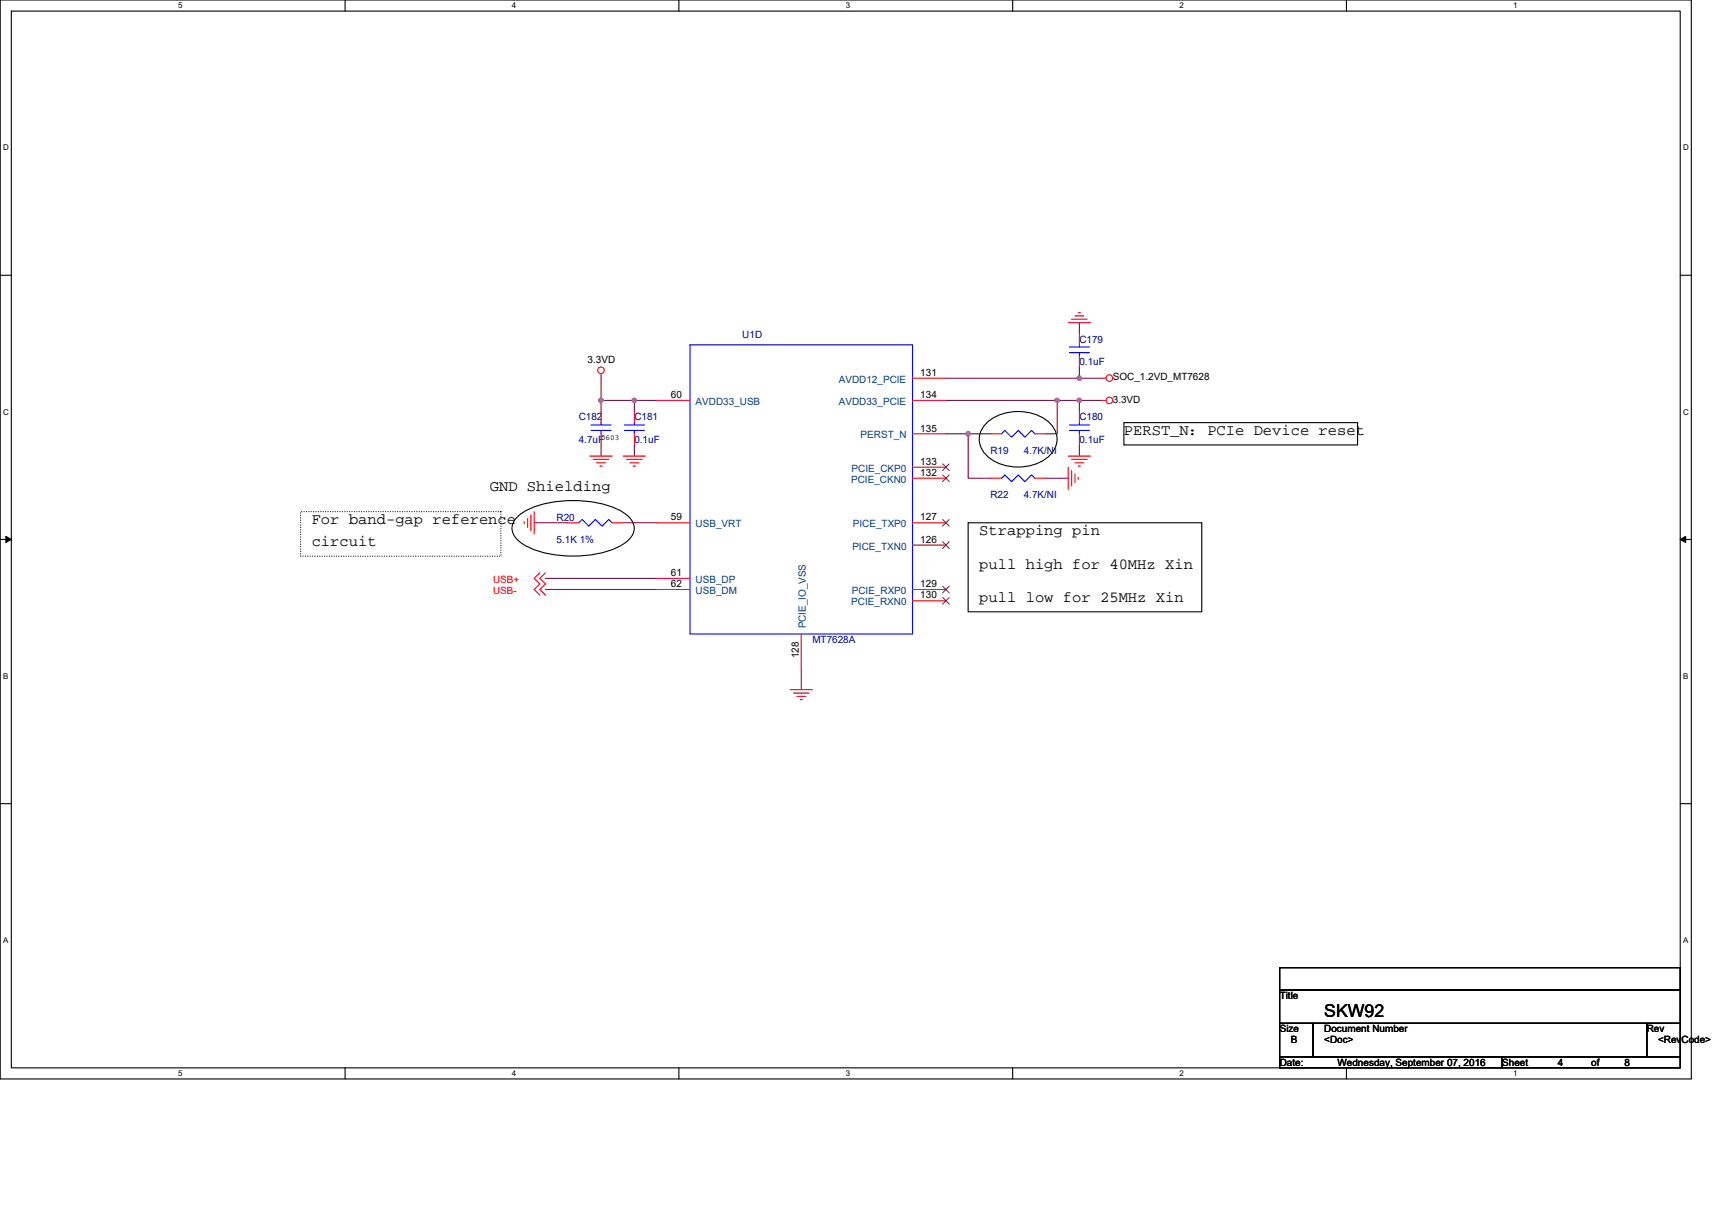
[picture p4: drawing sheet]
<svg xmlns="http://www.w3.org/2000/svg" width="297mm" height="210mm" viewBox="0 0 297 210" stroke-linecap="round" stroke-linejoin="round" font-family="sans-serif">
<path d="M0 0h293.5v187.2h-293.5zM2 1.9h289.5v183.4h-289.5z" fill="none" stroke="#000" stroke-width=".19"/>
<g fill="#fff">
<path d="M30.9 .2h.8v1.6h-.8z"/>
<path d="M30.9 185.5h.8v1.6h-.8z"/>
</g>
<path d="M59.9 0v1.9M59.9 185.3v1.9" fill="none" stroke="#000" stroke-width=".19"/>
<g fill="#fff">
<path d="M88.8 .2h.8v1.6h-.8z"/>
<path d="M88.8 185.5h.8v1.6h-.8z"/>
</g>
<path d="M117.8 0v1.9M117.8 185.3v1.9" fill="none" stroke="#000" stroke-width=".19"/>
<g fill="#fff">
<path d="M146.7 .2h.8v1.6h-.8z"/>
<path d="M146.7 185.5h.8v1.6h-.8z"/>
</g>
<path d="M175.7 0v1.9M175.7 185.3v1.9" fill="none" stroke="#000" stroke-width=".19"/>
<g fill="#fff">
<path d="M204.7 .2h.7v1.6h-.7z"/>
<path d="M204.7 185.5h.7v1.6h-.7z"/>
</g>
<path d="M233.6 0v1.9M233.6 185.3v1.9" fill="none" stroke="#000" stroke-width=".19"/>
<g fill="#fff">
<path d="M262.6 .2h.7v1.6h-.7z"/>
<path d="M262.6 185.5h.7v1.6h-.7z"/>
<path d="M.5 24.8h1v1.6h-1z"/>
<path d="M292 24.8h1v1.6h-1z"/>
<path d="M.5 70.7h1v1.5h-1z"/>
<path d="M292 70.7h1v1.5h-1z"/>
</g>
<path d="M0 47.8h2M291.5 47.8h2" fill="none" stroke="#000" stroke-width=".19"/>
<g fill="#fff">
<path d="M.5 116.5h.9v1.6h-.9z"/>
<path d="M292 116.5h.9v1.6h-.9z"/>
</g>
<path d="M0 93.6h2M291.5 93.6h2" fill="none" stroke="#000" stroke-width=".19"/>
<path d="M1 93.1l1 .5-1 .5zM291.5 93.6l1-.5v1z" fill="#000" stroke="#000" stroke-width=".17"/>
<g fill="#fff">
<path d="M.5 162.4h.9v1.5h-.9z"/>
<path d="M292 162.4h.9v1.5h-.9z"/>
</g>
<g fill="none" stroke="#000" stroke-width=".19">
<path d="M171.2 73.4a8.6 8.6 0 0 1 10.9 0 3.9 3.9 0 0 1-.7 6.2 8.6 8.6 0 0 1-10.2-.5 3.8 3.8 0 0 1 0-5.7zM195 73.3h40.5v3.9h-40.5zM89.7 89.8a13.1 13.1 0 0 1 8.3-2.9 18.4 18.4 0 0 1 9.8 1.8 3.9 3.9 0 0 1 2.2 3 3.6 3.6 0 0 1-2.2 2.9 19.8 19.8 0 0 1-13.7 1.2 8.1 8.1 0 0 1-4.9-2.8 2.46 2.46 0 0 1 .5-3.2zM168 90.7h40.5v15.5h-40.5zM0 139.5h2M291.5 139.5h2M222 167.9h69.5v3.9h-69.5zM222 171.8h69.5v5.8h-69.5zM222 177.6h5.8v5.8h-5.8zM227.8 177.6h57.9v5.8h-57.9zM285.7 177.6h5.8v5.8h-5.8zM222 183.4h38.6v1.9h-38.6z"/>
<path d="M260.6 183.4h30.9v1.9h-30.9z"/>
</g>
<path d="M52.2 88.8h34.7v7.7h-34.7z" fill="none" stroke="#000" stroke-width=".19" stroke-dasharray="0 .4"/>
<g fill="none" stroke="#800040" stroke-width=".19">
<path d="M187.3 56v1.9M104.3 65.6v3.9M104.3 69.5v1.9M104.3 69.5h5.8v1.9M104.3 77.2v1.9M110.1 77.2v1.9M110.1 69.5h3.8M164.1 65.6h23.2M164.1 75.3h3.9v7.7h3.8M164.1 69.5h19.3M168 75.3h3.8M183.4 69.5h3.9"/>
<path d="M183.4 69.5v5.8h-1.9M187.3 63.7v1.9M187.3 69.5h3.9M187.3 65.6h3.9M187.3 77.2v1.9M187.3 69.5v1.9M92.7 90.7h5.8M108.1 90.7h5.8M181.5 83h3.9M94.6 102.3h19.3M94.6 100.4h19.3M139 115.8v3.9"/>
</g>
<g fill="#f0f" stroke="#f0f" stroke-width=".19">
<circle cx="110" cy="69.5" r=".38"/>
<circle cx="104.3" cy="69.5" r=".38"/>
<circle cx="168" cy="75.3" r=".38"/>
<circle cx="183.4" cy="69.5" r=".38"/>
<circle cx="187.3" cy="69.5" r=".38"/>
<circle cx="187.3" cy="65.6" r=".38"/>
</g>
<g fill="none" stroke="#f00" stroke-width=".19">
<path d="M185.4 56h3.8M185.9 55.4h2.7M186.5 54.8h1.6M187.1 54.3h.4M187.3 57.9v1.9M102.3 79.1h3.9M102.9 79.7h2.7M104.3 64.9v.7M104.3 71.4v1.9M104.3 75.3v1.9M108.1 79.1h3.9M108.7 79.7h2.7"/>
<path d="M110.1 71.4v1.9M110.1 75.3v1.9M113.9 69.5h5.8M158.3 65.6h5.8M158.3 69.5h5.8M158.3 75.3h5.8M171.8 75.3h2M179.6 75.3h1.9M185.4 79.1h3.8M185.9 79.7h2.7M187.3 71.4v1.9M187.3 75.3v1.9"/>
<path d="M187.3 61.8v1.9M191.2 69.5h.7M191.2 65.6h.7M90.9 90.5v.4M91.5 90v1.5M92.1 89.4v2.7M92.7 88.8v3.8M93.7 99.4l-1 1 1 .9-1 1 1 1M94.6 99.4l-.9 1 .9 .9-.9 1 .9 1M98.5 90.7h1.9M103.5 80.3h1.5M104.1 80.9h.4"/>
<path d="M106.2 90.7h1.9M109.3 80.3h1.5M109.9 80.9h.4M113.9 90.7h5.8M158.3 81.1h5.8M158.3 83h5.8M158.3 90.7h5.8M158.3 94.6h5.8M171.8 83h2M179.6 83h1.9M185.4 81.1v3.8M185.9 81.7v2.6"/>
<path d="M186.5 82.2v1.6M186.5 80.3h1.6M187.1 80.9h.4M187.1 82.8v.4M113.9 100.4h5.8M113.9 102.3h5.8M137.1 119.7h3.8M139 110v5.8M158.3 102.3h5.8M158.3 104.2h5.8M137.7 120.3h2.7M138.3 120.8h1.5"/>
<path d="M138.8 121.4h.4"/>
<circle cx="104.3" cy="64.3" r=".57"/>
<circle cx="192.5" cy="65.6" r=".57"/>
<circle cx="192.5" cy="69.5" r=".57"/>
</g>
<g fill="none" stroke="#00f" stroke-width=".19">
<path d="M119.7 59.8h38.6v50.2h-38.6zM187.3 59.8v.4M102.5 74.7h3.5M102.5 73.7h3.5M104.3 73.3v.4M104.3 74.7v.6M108.3 74.7h3.5M108.3 73.7h3.5M110.1 73.3v.4M110.1 74.7v.6M173.8 75.3l.5-.6 1.2 1.2 1.2-1.2 1.1 1.2 1.2-1.2 .6 .6M185.5 74.7h3.5"/>
<path d="M185.5 73.7h3.5M185.5 61.2h3.5M185.5 60.2h3.5M187.3 73.3v.4M187.3 74.7v.6M187.3 61.2v.6M100.4 90.7l.6-.6 1.1 1.2 1.2-1.2 1.2 1.2 1.1-1.2 .6 .6M173.8 83l.5-.6 1.2 1.2 1.2-1.2 1.1 1.2 1.2-1.2 .6 .6"/>
</g>
<path d="M163.6 80.5l1.1 1.2M163.6 82.4l1.1 1.2M163.6 90.1l1.1 1.2M163.6 94l1.1 1.2M164.7 80.5l-1.2 1.2M164.7 82.4l-1.2 1.2M164.7 90.1l-1.2 1.2M164.7 94l-1.2 1.2M163.6 101.7l1.1 1.2M163.6 103.7l1.1 1.1M164.7 101.7l-1.2 1.2M164.7 103.7l-1.2 1.1" fill="none" stroke="#804000" stroke-width=".17"/>
<text font-size="3.1" x="229.8" y="176.5">SKW92</text>
<g font-size="2.7">
<text x="195" y="75.5">PERST_N：PCIe Device reset</text>
<text x="85" y="85.2">GND Shielding</text>
<text x="54.1" y="91">For band-gap reference</text>
<text x="54.1" y="94.8">circuit</text>
<text x="169.9" y="92.9">Strapping pin</text>
<text x="169.9" y="98.7">pull high for 40MHz Xin</text>
<text x="169.9" y="104.5">pull low for 25MHz Xin</text>
</g>
<g font-size="1.7" fill="#000080">
<text x="128.8" y="58.7">U1D</text>
<text x="187.3" y="59.5">C179</text>
<text x="187.3" y="63.3">0.1uF</text>
<text x="100.4" y="73">C182</text>
<text x="100.4" y="76.8">4.7uF</text>
<text x="110.1" y="73">C181</text>
<text x="110.1" y="76.8">0.1uF</text>
<text x="187.3" y="73">C180</text>
<text x="187.3" y="76.8">0.1uF</text>
<text x="171.8" y="78.8">R19</text>
<text x="177.6" y="78.8">4.7K/NI</text>
<text x="171.8" y="86.5">R22</text>
<text x="177.6" y="86.5">4.7K/NI</text>
<text x="96.6" y="90.3">R20</text>
<text x="96.6" y="94.2">5.1K 1%</text>
<text x="140.9" y="111.6">MT7628A</text>
</g>
<g font-size="1.7">
<text x="102" y="62.9">3.3VD</text>
<text x="159.7" y="65.2">131</text>
<text x="116.4" y="69.1">60</text>
<text x="159.7" y="69.1">134</text>
<text x="193.1" y="69.9">3.3VD</text>
<text x="193.1" y="66">SOC_1.2VD_MT7628</text>
<text x="159.7" y="74.9">135</text>
<text x="159.7" y="80.7">133</text>
<text x="159.7" y="82.6">132</text>
<text x="116.4" y="90.3">59</text>
<text x="159.7" y="94.2">126</text>
<text x="159.7" y="90.3">127</text>
<text x="116.4" y="100">61</text>
<text x="116.4" y="101.9">62</text>
<text x="159.7" y="101.9">129</text>
<text x="159.7" y="103.8">130</text>
<text x="138.6" y="114.2" transform="rotate(-90 138.6 114.2)">128</text>
<text x="222" y="173.4">Title</text>
<text x="222" y="179.1">Size</text>
<text x="229.8" y="179.1">Document Number</text>
<text x="285.7" y="179.1">Rev</text>
<text x="222" y="184.9">Date:</text>
<text x="224" y="181.1">B</text>
<text x="229.8" y="181.1">&lt;Doc&gt;</text>
<text x="232.1" y="184.9">Wednesday, September 07, 2016</text>
<text x="260.6" y="184.9">Sheet</text>
<text x="270.3" y="184.9">4</text>
<text x="276.1" y="184.9">of</text>
<text x="281.9" y="184.9">8</text>
<text x="287.7" y="181.1">&lt;RevCode&gt;</text>
</g>
<g font-size="1.7" fill="#004080">
<text x="120.7" y="70.3">AVDD33_USB</text>
<text x="145.5" y="66.4">AVDD12_PCIE</text>
<text x="145.5" y="70.3">AVDD33_PCIE</text>
<text x="149.3" y="76.1">PERST_N</text>
<text x="147.7" y="83.8">PCIE_CKN0</text>
<text x="147.8" y="81.9">PCIE_CKP0</text>
<text x="120.7" y="91.5">USB_VRT</text>
<text x="147.9" y="95.4">PICE_TXN0</text>
<text x="148" y="91.5">PICE_TXP0</text>
<text x="120.7" y="101.2">USB_DP</text>
<text x="120.7" y="103.1">USB_DM</text>
<text x="147.7" y="105">PCIE_RXN0</text>
<text x="147.8" y="103.1">PCIE_RXP0</text>
<text x="139.8" y="109.1" transform="rotate(-90 139.8 109.1)">PCIE_IO_VSS</text>
</g>
<g font-size="1.7" fill="#f00">
<text x="85.6" y="101.2">USB+</text>
<text x="85.6" y="103.1">USB-</text>
</g>
<g font-size="1.4">
<text x="30.9" y="1.5">5</text>
<text x="88.8" y="1.5">4</text>
<text x="146.7" y="1.5">3</text>
<text x="204.7" y="1.5">2</text>
<text x="262.6" y="1.5">1</text>
<text x=".5" y="26.1">D</text>
<text x="292" y="26.1">D</text>
<text x=".5" y="71.9">C</text>
<text x="292" y="71.9">C</text>
<text x=".5" y="117.8">B</text>
<text x="292" y="117.8">B</text>
<text x=".5" y="163.6">A</text>
<text x="292" y="163.6">A</text>
<text x="30.9" y="186.8">5</text>
<text x="88.8" y="186.8">4</text>
<text x="146.7" y="186.8">3</text>
<text x="204.7" y="186.8">2</text>
<text x="262.6" y="186.8">1</text>
</g>
<text font-size="1.3" x="104.3" y="76.4">0603</text>
</svg>
